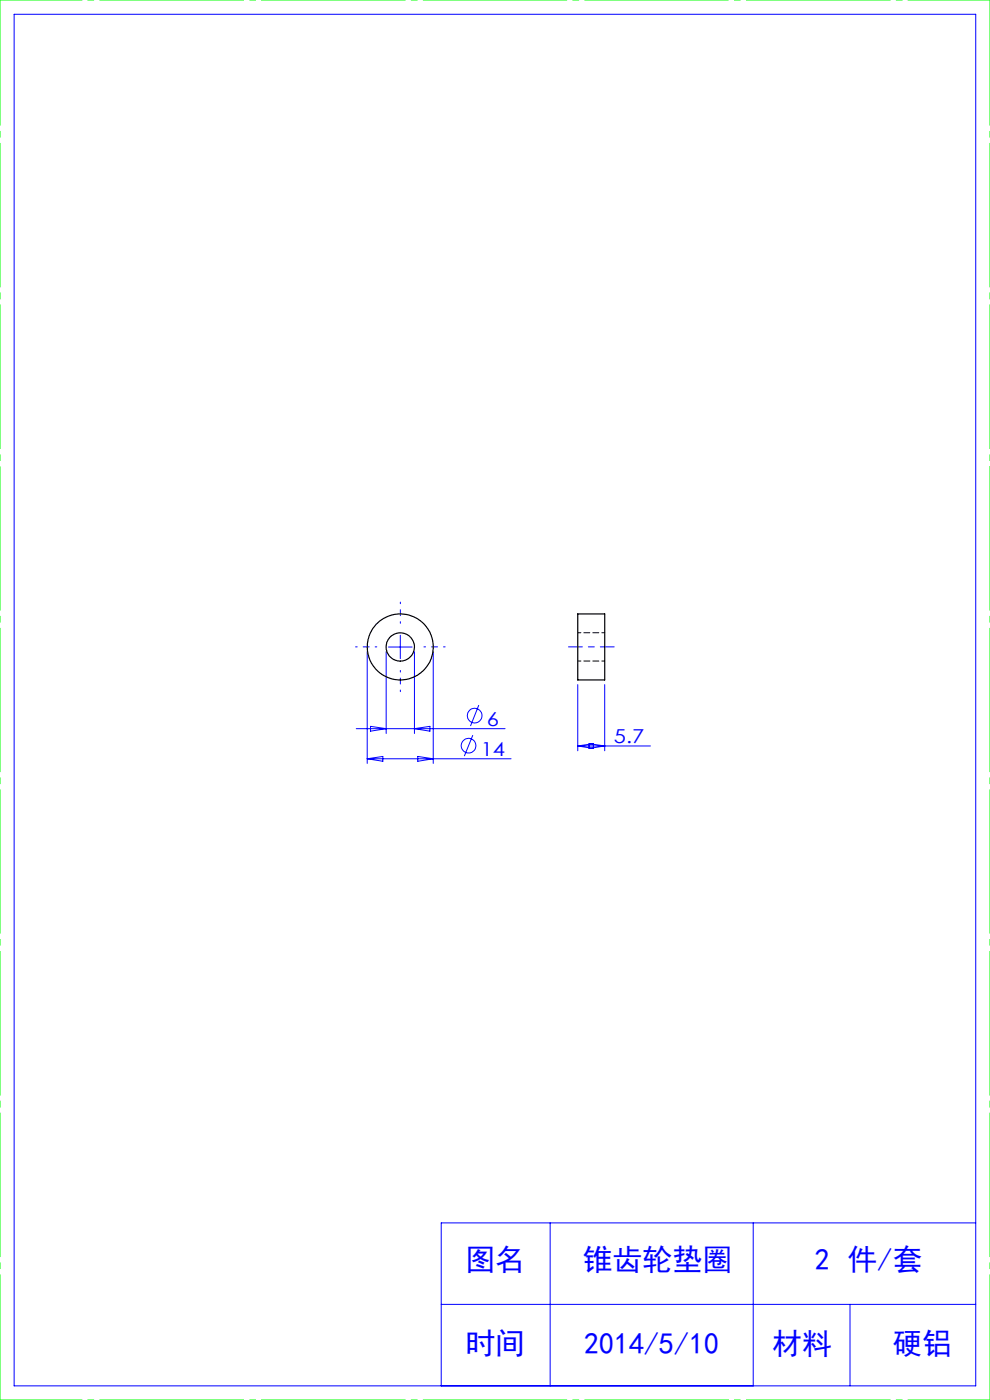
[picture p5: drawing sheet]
<svg xmlns="http://www.w3.org/2000/svg" width="210mm" height="297mm" viewBox="0 0 210 297" stroke-linecap="round" stroke-linejoin="round" font-family="sans-serif">
<g fill="none" stroke="#00f" stroke-width=".21">
<path d="M3 3h204v291h-204zM77.9 138.3v23.7M81.9 138.3v17.3M82.4 137.3h5M84.9 134.8v4.9M87.9 138.3v17.3M91.9 138.3v23.7M75.6 154.6h31.5M78.6 154.1l3.3 .5-3.3 .5zM87.9 154.6l3.3-.5v1zM100.3 156l-1.8 4.4M101.6 149.6l-1.8 4.4"/>
<path d="M122.6 145.2v14.1M122.6 158.3h15.4M122.6 158.3l3.3-.5v1zM125 157.8l3.3 .5-3.3 .5zM128.3 145.2v14.1M77.9 161h30.5M77.9 161l3.3-.5v1zM88.6 160.5l3.3 .5-3.3 .5zM116.7 259.4v34.6M159.8 259.4v34.6M207 259.4h-113.4v34.6M93.6 276.7h113.4"/>
<path d="M180.3 276.7v17.3"/>
<circle cx="99.4" cy="158.2" r="1.56"/>
<circle cx="100.7" cy="151.8" r="1.56"/>
</g>
<path d="M79.9 137.2h-4.5M84.9 132.2v-4.5M89.9 137.2h4.5M84.9 142.2v4.5" fill="none" stroke="#00f" stroke-width=".21" stroke-dasharray="30.5 1.3 1.3 1.3" stroke-dashoffset="30.1"/>
<path d="M130.3 137.2h-9.7" fill="none" stroke="#00f" stroke-width=".21" stroke-dasharray="30.5 1.3 1.3 1.3" stroke-dashoffset="27.5"/>
<path d="M0 0h210M0 297h210" fill="none" stroke="#0f0" stroke-width=".21" stroke-dasharray="30.5 1.3 1.3 1.3" stroke-dashoffset="13.1"/>
<path d="M210 0v297M0 297v-297" fill="none" stroke="#0f0" stroke-width=".21" stroke-dasharray="30.5 1.3 1.3 1.3" stroke-dashoffset="3.9"/>
<g fill="none" stroke="#000" stroke-width=".25">
<path d="M122.6 130.2h5.7v14h-5.7z"/>
<circle cx="84.9" cy="137.3" r="3"/>
<circle cx="84.9" cy="137.2" r="7"/>
</g>
<path d="M128.3 134.2h-5.7M122.6 140.2h5.7" fill="none" stroke="#000" stroke-width=".21" stroke-dasharray="1.3 .6" stroke-dashoffset=".6"/>
<g font-size="6.3" fill="#00f">
<text x="98.7" y="269.5">图名</text>
<text x="123.6" y="269.5">锥齿轮垫圈</text>
<text x="172.8" y="269.5">2 件/套</text>
<text x="98.7" y="287.3">时间</text>
<text x="123.9" y="287.3">2014/5/10</text>
<text x="163.8" y="287.3">材料</text>
<text x="189.3" y="287.3">硬铝</text>
</g>
<g font-size="4.1" fill="#00f">
<text x="103.3" y="153.9">6</text>
<text x="102" y="160.3">14</text>
<text x="130.2" y="157.7">5.7</text>
</g>
</svg>
